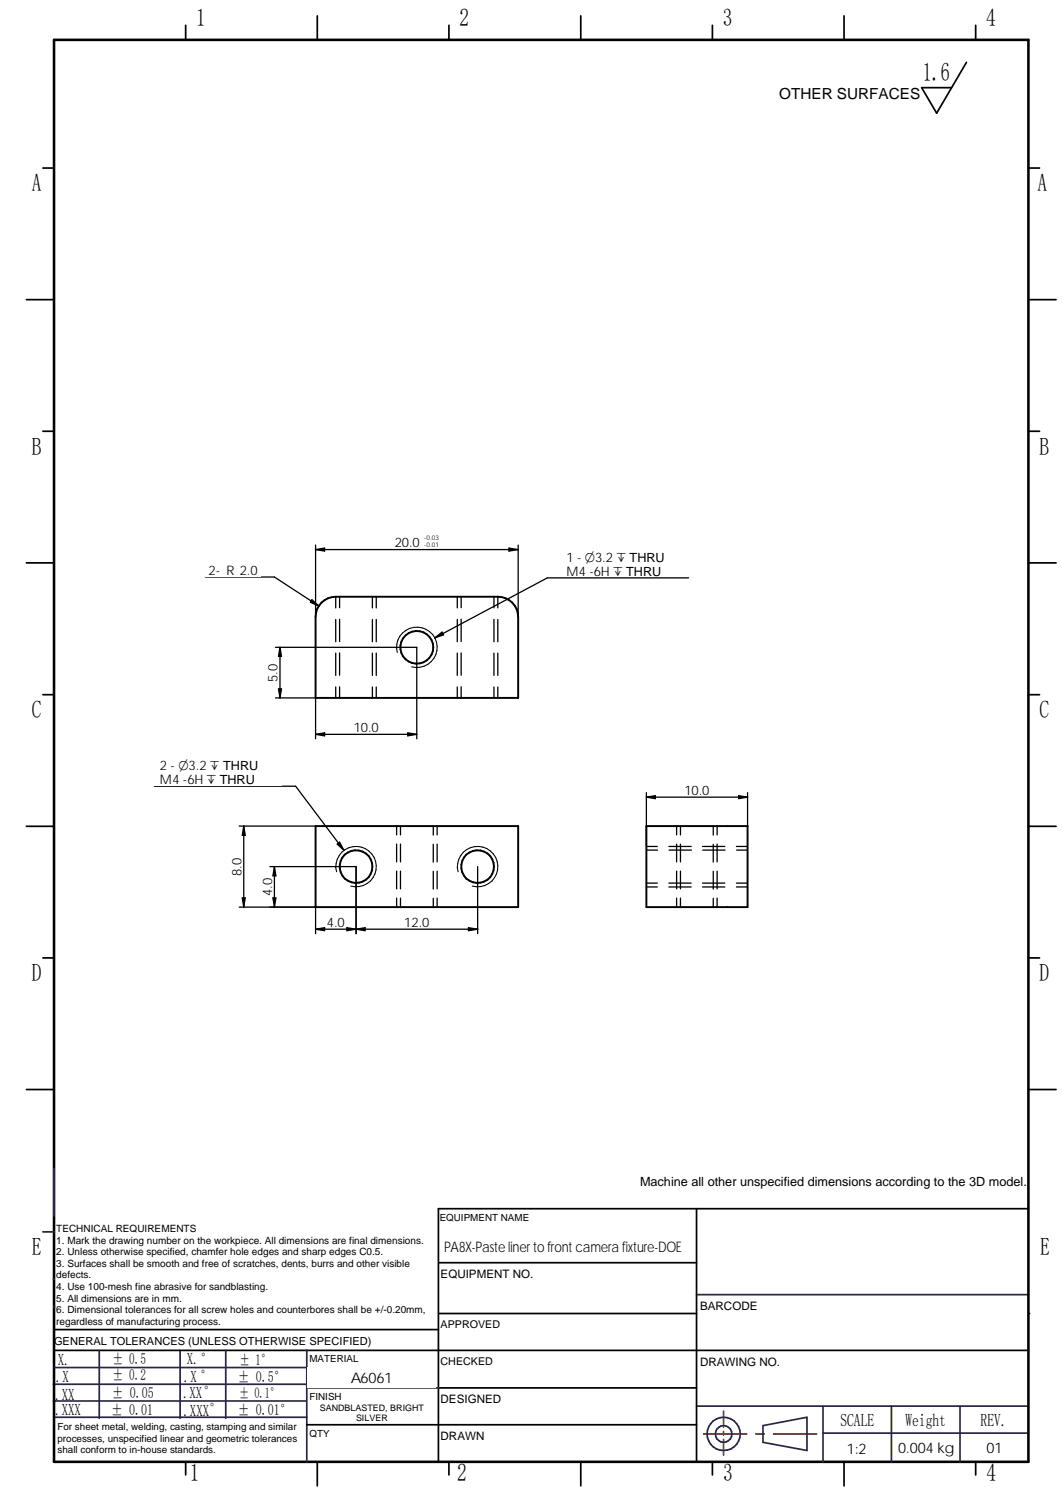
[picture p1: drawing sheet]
<svg xmlns="http://www.w3.org/2000/svg" width="210mm" height="297mm" viewBox="0 0 210 297" stroke-linecap="round" stroke-linejoin="round" font-family="sans-serif">
<g fill="none" stroke="#26264c" stroke-width=".34">
<path d="M8.5 243.3h2.2M10.5 252.6h.2M137.5 255.7h65.6M10.5 276.7h50M10.5 273.4h50M10.8 279.9h49.8M10.8 270.1h50M35.6 266.7v13.4M60.6 266.7v22M60.7 274.1h26M137.5 277.7h65.6M162.5 277.7v11"/>
<path d="M176 277.7v11M189.6 277.7v11M150.7 281.6l8.6-1.7v6.6l-8.6-1.6zM162.5 283h40.5"/>
</g>
<g fill="none" stroke="#000" stroke-width=".34">
<path d="M36.7 5v2.9M88.6 5v2.9M140.7 5v2.9M192.7 5v2.9M8.5 33.2h2.2M203.1 33.2h2.2M5.2 59.2h5.5M203.1 59.2h5.4M8.5 85.2h2.2M203.1 85.2h2.2M5.2 111.2h5.5M203.1 111.2h5.4"/>
<path d="M8.5 137.2h2.2M203.1 137.2h2.2M5.2 163.2h5.5M203.1 163.2h5.4M8.5 189.2h2.2M203.1 189.2h2.2M5.2 215.2h5.5M203.1 215.2h5.4M86.6 238.7v50M10.7 266.7h192.4M10.7 262.6h75.9M86.7 274.1h50.8"/>
<path d="M36.7 288.7v2.6M62.7 288.7v4.8M88.6 288.7v2.6M114.7 288.7v4.8M140.7 288.7v2.6M166.7 288.7v4.8M192.7 288.7v2.6"/>
</g>
<path d="M10.7 7.9h192.4v280.8h-192.4z" fill="none" stroke="#000" stroke-width=".51"/>
<path d="M142.9 278.7v3.2M138.9 283.2h8.5M142.9 282.7v.7M142.9 284.3v3.1M149.2 283.2h1.7M152.7 283.2h8.5" fill="none" stroke="#f00" stroke-width=".34"/>
<circle cx="10.6" cy="258.1" r=".17" fill="#26264c"/>
<g fill="none" stroke="#26264c" stroke-width=".34">
<path d="M10.7 230.8v9.4M19.6 266.7v13.4M44.6 266.7v13.4M60.5 266.7h.1"/>
<circle cx="142.9" cy="283.2" r="3.3"/>
<circle cx="142.9" cy="283.2" r="1.63"/>
</g>
<path d="M190.8 12.3l-5.8 10.1-3-5.1h5.9M86.6 238.7h116.5M86.7 259.4h50.8M86.7 249.4h50.8M86.6 281.4h50.9" fill="none" stroke="#000" stroke-width=".34"/>
<circle cx="203.1" cy="259.4" r=".17" fill="#000"/>
<g fill="#fff">
<path d="M137.9 271.4h64.4v6.1h-64.4z"/>
<path d="M189.9 283.9h13v4h-13z"/>
<path d="M86.9 254.9h50.2v4h-50.2z"/>
<path d="M60.7 270h25.3v4h-25.3z"/>
<path d="M87 244.3h50v4h-50z"/>
<path d="M60.8 277.1h25.2v4h-25.2z"/>
<path d="M176.4 284.1h13v4h-13z"/>
<path d="M162.7 284.1h13v4h-13z"/>
<path d="M137.9 260.4h64.5v6h-64.5z"/>
</g>
<path d="M62.7 3.1v4.8M114.7 3.1v4.8M166.7 3.1v4.8M137.5 238.7v50M60.6 281.4h26" fill="none" stroke="#000" stroke-width=".34"/>
<path d="M101.6 283.2h25.3v4h-25.3z" fill="#fff"/>
<g fill="none" stroke="#000" stroke-width=".38">
<path d="M63.5 119a3.9 3.9 0 0 1 2.8-1.1h32a4 4 0 0 1 4 3.9v16h-40v-16a3.9 3.9 0 0 1 1.2-2.8zM62.3 163.2h40v16h-40zM127.6 163.2h20v16h-20z"/>
<circle cx="82.3" cy="127.8" r="3.2"/>
<circle cx="70.3" cy="171.2" r="3.2"/>
<circle cx="94.3" cy="171.2" r="3.2"/>
</g>
<g fill="none" stroke="#000" stroke-width=".25">
<path d="M62.3 107.7v14.1M66.3 117.9v2.2M67.1 117.9v2.1M73.5 117.9v2.2M74.3 117.9v2.2M90.3 117.9v2.2M91.1 117.9v2.1M97.5 117.9v2.2M98.3 117.9v2.2M102.3 107.7v14.1M66.3 122.3v4.4M66.3 129v4.4"/>
<path d="M66.3 135.7v2.1M67.1 122.3v4.4M67.1 128.9v4.5M67.1 135.6v2.2M73.5 122.3v4.4M73.5 129v4.4M73.5 135.7v2.1M74.3 122.3v4.4M74.3 129v4.4M74.3 135.7v2.1M90.3 122.3v4.4M90.3 129v4.4"/>
<path d="M90.3 135.7v2.1M91.1 122.3v4.4M91.1 128.9v4.5M91.1 135.6v2.2M97.5 122.3v4.4M97.5 129v4.4M97.5 135.7v2.1M98.3 122.3v4.4M98.3 129v4.4M98.3 135.7v2.1M78.3 163.2v1.7M78.3 166.7v3.5"/>
<path d="M78.3 172v3.6M78.3 177.4v1.8M79.1 163.2v1.7M79.1 166.7v3.5M79.1 172v3.6M79.1 177.4v1.8M85.6 163.2v1.7M85.6 166.8v3.5M85.6 172.1v3.5M85.6 177.4v1.8M86.3 163.2v1.7M86.3 166.7v3.5"/>
<path d="M86.3 172v3.6M86.3 177.4v1.8M127.6 167.9h2.2M127.6 174.4h2.2M127.6 167.2h2.2M127.6 175.2h2.2M132.1 174.4h4.4M132.1 167.2h4.4M132.1 175.2h4.4M132.1 167.9h4.4M133.6 163.2v1.7M133.6 166.7v3.5"/>
<path d="M133.6 172v3.6M133.6 177.4v1.8M134.4 163.2v1.7M134.4 166.7v3.5M134.4 172v3.6M134.4 177.4v1.8M138.7 174.4h4.4M138.7 167.2h4.4M138.7 175.2h4.4M138.8 167.9h4.4M140.8 163.2v1.7M140.8 166.8v3.5"/>
<path d="M140.8 172.1v3.5M140.8 177.4v1.8M141.6 163.2v1.7M141.6 166.7v3.5M141.6 172v3.6M141.6 177.4v1.8M145.4 174.4h2.2M145.4 167.2h2.2M145.4 175.2h2.2M145.5 167.9h2.1"/>
</g>
<path d="M78.4 128.9a4 4 0 0 1 3.6-5 4 4 0 0 1 4.3 4.3 4 4 0 0 1-5 3.5M66.5 172.2a4 4 0 0 1 3.5-5 4 4 0 0 1 4.3 4.3 4 4 0 0 1-5 3.5M90.5 172.2a4 4 0 0 1 3.5-5 4 4 0 0 1 4.3 4.3 4 4 0 0 1-5 3.5" fill="none" stroke="#000" stroke-width=".21"/>
<path d="M77.3 105.5h10v2.9h-10z" fill="#fff"/>
<path d="M62.3 108.5l1.8-.3v.6zM62.3 108.5h40M100.5 108.2l1.8 .3-1.8 .3zM62.3 137.8v8.1M82.3 127.8v18.1" fill="none" stroke="#000" stroke-width=".25"/>
<path d="M62.3 108.5l1.8-.3v.6zM100.5 108.2l1.8 .3-1.8 .3z" fill="#000"/>
<path d="M69.2 142.5h6.2v2.4h-6.2z" fill="#fff"/>
<path d="M54.4 127.8h27.9M54.4 137.8h7.9M62.3 145l1.8-.3v.6zM62.3 145h20M80.5 144.7l1.8 .3-1.8 .3z" fill="none" stroke="#000" stroke-width=".25"/>
<path d="M62.3 145l1.8-.3v.6zM80.5 144.7l1.8 .3-1.8 .3z" fill="#000"/>
<path d="M52.7 130.5h2.5v4.7h-2.5z" fill="#fff"/>
<path d="M108.1 114.1h27.9M55 136.1h.6l-.3 1.7zM55.3 127.8v10M55.3 127.8l.3 1.8h-.6z" fill="none" stroke="#000" stroke-width=".25"/>
<path d="M55 136.1h.6l-.3 1.7zM55.3 127.8l.3 1.8h-.6z" fill="#000"/>
<path d="M110.7 108.9h25.3v5.1h-25.3z" fill="#fff"/>
<path d="M40.6 114h13.6M108.1 114.1l-22.2 11.9M85.9 126l1.4-1.2 .3 .6z" fill="none" stroke="#000" stroke-width=".25"/>
<path d="M85.9 126l1.4-1.2 .3 .6z" fill="#000"/>
<path d="M40.6 111.4h10.9v2.4h-10.9z" fill="#fff"/>
<path d="M54.2 114l8.7 5.7M61.6 118.4l1.3 1.3-1.6-.7zM30.5 155.3h27.9" fill="none" stroke="#000" stroke-width=".25"/>
<path d="M61.6 118.4l1.3 1.3-1.6-.7z" fill="#000"/>
<path d="M30.5 150h25.2v5.2h-25.2z" fill="#fff"/>
<path d="M58.4 155.3l9.5 12.6M47.2 163.2h15.1M47.2 179.2h15.1M66.6 166.7l.5-.4 .8 1.6z" fill="none" stroke="#000" stroke-width=".25"/>
<path d="M66.6 166.7l.5-.4 .8 1.6z" fill="#000"/>
<path d="M45.6 168.8h2.4v4.7h-2.4z" fill="#fff"/>
<path d="M47.8 177.3h.6l-.3 1.9zM48.1 163.2v16M48.1 163.2l.3 1.8h-.6zM53.3 171.2h17M53.3 179.2h9" fill="none" stroke="#000" stroke-width=".25"/>
<path d="M48.1 163.2l.3 1.8h-.6zM47.8 177.3h.6l-.3 1.9z" fill="#000"/>
<path d="M51.6 172.8h2.5v4.7h-2.5z" fill="#fff"/>
<path d="M53.9 177.3h.6l-.3 1.9zM54.2 171.2l.3 1.8h-.6zM54.2 171.2v8M62.3 179.2v5.2M70.3 171.2v13.2" fill="none" stroke="#000" stroke-width=".25"/>
<path d="M54.2 171.2l.3 1.8h-.6zM53.9 177.3h.6l-.3 1.9z" fill="#000"/>
<path d="M63.9 180.9h4.8v2.5h-4.8z" fill="#fff"/>
<path d="M70.3 171.2v13.2M94.3 171.2v13.2M62.3 183.5l1.8-.3v.6zM62.3 183.5h8M68.5 183.2l1.8 .3-1.8 .3z" fill="none" stroke="#000" stroke-width=".25"/>
<path d="M62.3 183.5l1.8-.3v.6zM68.5 183.2l1.8 .3-1.8 .3z" fill="#000"/>
<path d="M79.2 180.9h6.2v2.5h-6.2z" fill="#fff"/>
<path d="M127.6 156.5v10.7M147.6 156.5v6.7M70.3 183.5l1.8-.3v.6zM70.3 183.5h24M92.5 183.2l1.8 .3-1.8 .3z" fill="none" stroke="#000" stroke-width=".25"/>
<path d="M70.3 183.5l1.8-.3v.6zM92.5 183.2l1.8 .3-1.8 .3z" fill="#000"/>
<path d="M134.5 154.9h6.2v2.4h-6.2z" fill="#fff"/>
<path d="M127.6 157.4l1.8-.3v.6zM127.6 157.4h20M145.8 157.1l1.8 .3-1.8 .3z" fill="none" stroke="#000" stroke-width=".25"/>
<path d="M127.6 157.4l1.8-.3v.6zM145.8 157.1l1.8 .3-1.8 .3z" fill="#000"/>
<text font-size="5.1" x="182.2" y="16">1.6</text>
<g font-size="4.9">
<text x="38.7" y="5.2">1</text>
<text x="90.8" y="5.2">2</text>
<text x="142.7" y="5.2">3</text>
<text x="194.7" y="5.2">4</text>
<text x="6.3" y="37.8">A</text>
<text x="204.9" y="37.8">A</text>
<text x="6.3" y="89.8">B</text>
<text x="205.2" y="89.8">B</text>
<text x="6.3" y="141.8">C</text>
<text x="205.2" y="141.8">C</text>
<text x="6.3" y="193.8">D</text>
<text x="205.2" y="193.8">D</text>
<text x="6.3" y="247.9">E</text>
<text x="205.4" y="247.9">E</text>
<text x="37.5" y="292.5">1</text>
<text x="90.3" y="292.5">2</text>
<text x="142.8" y="292.5">3</text>
<text x="194.8" y="292.5">4</text>
</g>
<g font-size="3.6">
<text x="165.9" y="281.6">SCALE</text>
<text x="178.8" y="281.6">Weight</text>
<text x="193.6" y="281.6">REV.</text>
</g>
<g font-size="3.3">
<text x="11.4" y="269.7">X.</text>
<text x="36.9" y="269.4">X.°</text>
<text x="11" y="272.9">.X</text>
<text x="36.3" y="273">.X °</text>
<text x="10.9" y="276.4">.XX</text>
<text x="10.9" y="279.5">.XXX</text>
<text x="36.2" y="276">.XX°</text>
<text x="36.2" y="279.7">.XXX°</text>
</g>
<g font-size="3">
<text x="153.9" y="19.6">OTHER SURFACES</text>
<text x="22.2" y="269.3">± 0.5</text>
<text x="47.3" y="269.5">± 1°</text>
<text x="22.2" y="272.5">± 0.2</text>
<text x="47" y="273">± 0.5°</text>
<text x="22" y="279.4">± 0.01</text>
<text x="22.1" y="276.2">± 0.05</text>
<text x="46.9" y="279.4">± 0.01°</text>
</g>
<g font-size="2.9">
<text x="87.7" y="247.4">PA8X-Paste liner to front camera fixture-DOE</text>
<text x="69.3" y="273">A6061</text>
<text x="47.2" y="276.2">± 0.1°</text>
<text x="167.2" y="287.1">1:2</text>
<text x="177.3" y="287.1">0.004 kg</text>
<text x="194.8" y="286.9">01</text>
</g>
<g font-size="2.6">
<text x="41.2" y="113.5">2- R 2.0</text>
<text x="77.9" y="108.1">20.0</text>
<text x="111.8" y="113.7">M4 -6H ` THRU</text>
<text x="111.8" y="111">1 - O3.2 ` THRU</text>
<text x="54.8" y="134.6" transform="rotate(-90 54.8 134.6)">5.0</text>
<text x="69.8" y="144.6">10.0</text>
<text x="31.6" y="154.9">M4 -6H ` THRU</text>
<text x="31.6" y="152.1">2 - O3.2 ` THRU</text>
<text x="135.2" y="157">10.0</text>
<text x="47.7" y="172.9" transform="rotate(-90 47.7 172.9)">8.0</text>
<text x="53.8" y="176.9" transform="rotate(-90 53.8 176.9)">4.0</text>
<text x="64.6" y="183">4.0</text>
<text x="79.8" y="183">12.0</text>
</g>
<text font-size="2.5" x="126.4" y="234.2">Machine all other unspecified dimensions according to the 3D model.</text>
<g font-size="2.3">
<text x="87" y="252.4">EQUIPMENT NO.</text>
<text x="138.2" y="258.7">BARCODE</text>
<text x="138.2" y="269.7">DRAWING NO.</text>
<text x="87" y="277.1">DESIGNED</text>
<text x="87" y="284.4">DRAWN</text>
</g>
<text font-size="2.2" x="10.7" y="265.6">GENERAL TOLERANCES (UNLESS OTHERWISE SPECIFIED)</text>
<g font-size="2.1">
<text x="87" y="262.3">APPROVED</text>
<text x="87" y="269.5">CHECKED</text>
</g>
<g font-size="2">
<text x="11.1" y="243.3">TECHNICAL REQUIREMENTS</text>
<text x="11.1" y="245.6">1. Mark the drawing number on the workpiece. All dimensions are final dimensions.</text>
<text x="11.1" y="247.9">2. Unless otherwise specified, chamfer hole edges and sharp edges C0.5.</text>
<text x="11.1" y="250.2">3. Surfaces shall be smooth and free of scratches, dents, burrs and other visible</text>
<text x="11.1" y="252.5">defects.</text>
<text x="11.1" y="254.8">4. Use 100-mesh fine abrasive for sandblasting.</text>
<text x="11.1" y="257.1">5. All dimensions are in mm.</text>
<text x="11.1" y="259.4">6. Dimensional tolerances for all screw holes and counterbores shall be +/-0.20mm,</text>
<text x="11.1" y="261.6">regardless of manufacturing process.</text>
</g>
<g font-size="1.9">
<text x="86.8" y="241.1">EQUIPMENT NAME</text>
<text x="61.1" y="269">MATERIAL</text>
<text x="61.1" y="276.4">FINISH</text>
<text x="11.4" y="282.5">For sheet metal, welding, casting, stamping and similar</text>
<text x="11.4" y="284.7">processes, unspecified linear and geometric tolerances</text>
<text x="11.4" y="287">shall conform to in-house standards.</text>
<text x="61.1" y="283.7">QTY</text>
</g>
<g font-size="1.8">
<text x="63.1" y="278.6">SANDBLASTED, BRIGHT</text>
<text x="70.3" y="280.7">SILVER</text>
</g>
<g font-size="1.3">
<text x="83.8" y="106.6">-0.03</text>
<text x="83.8" y="108.1">-0.01</text>
</g>
</svg>
